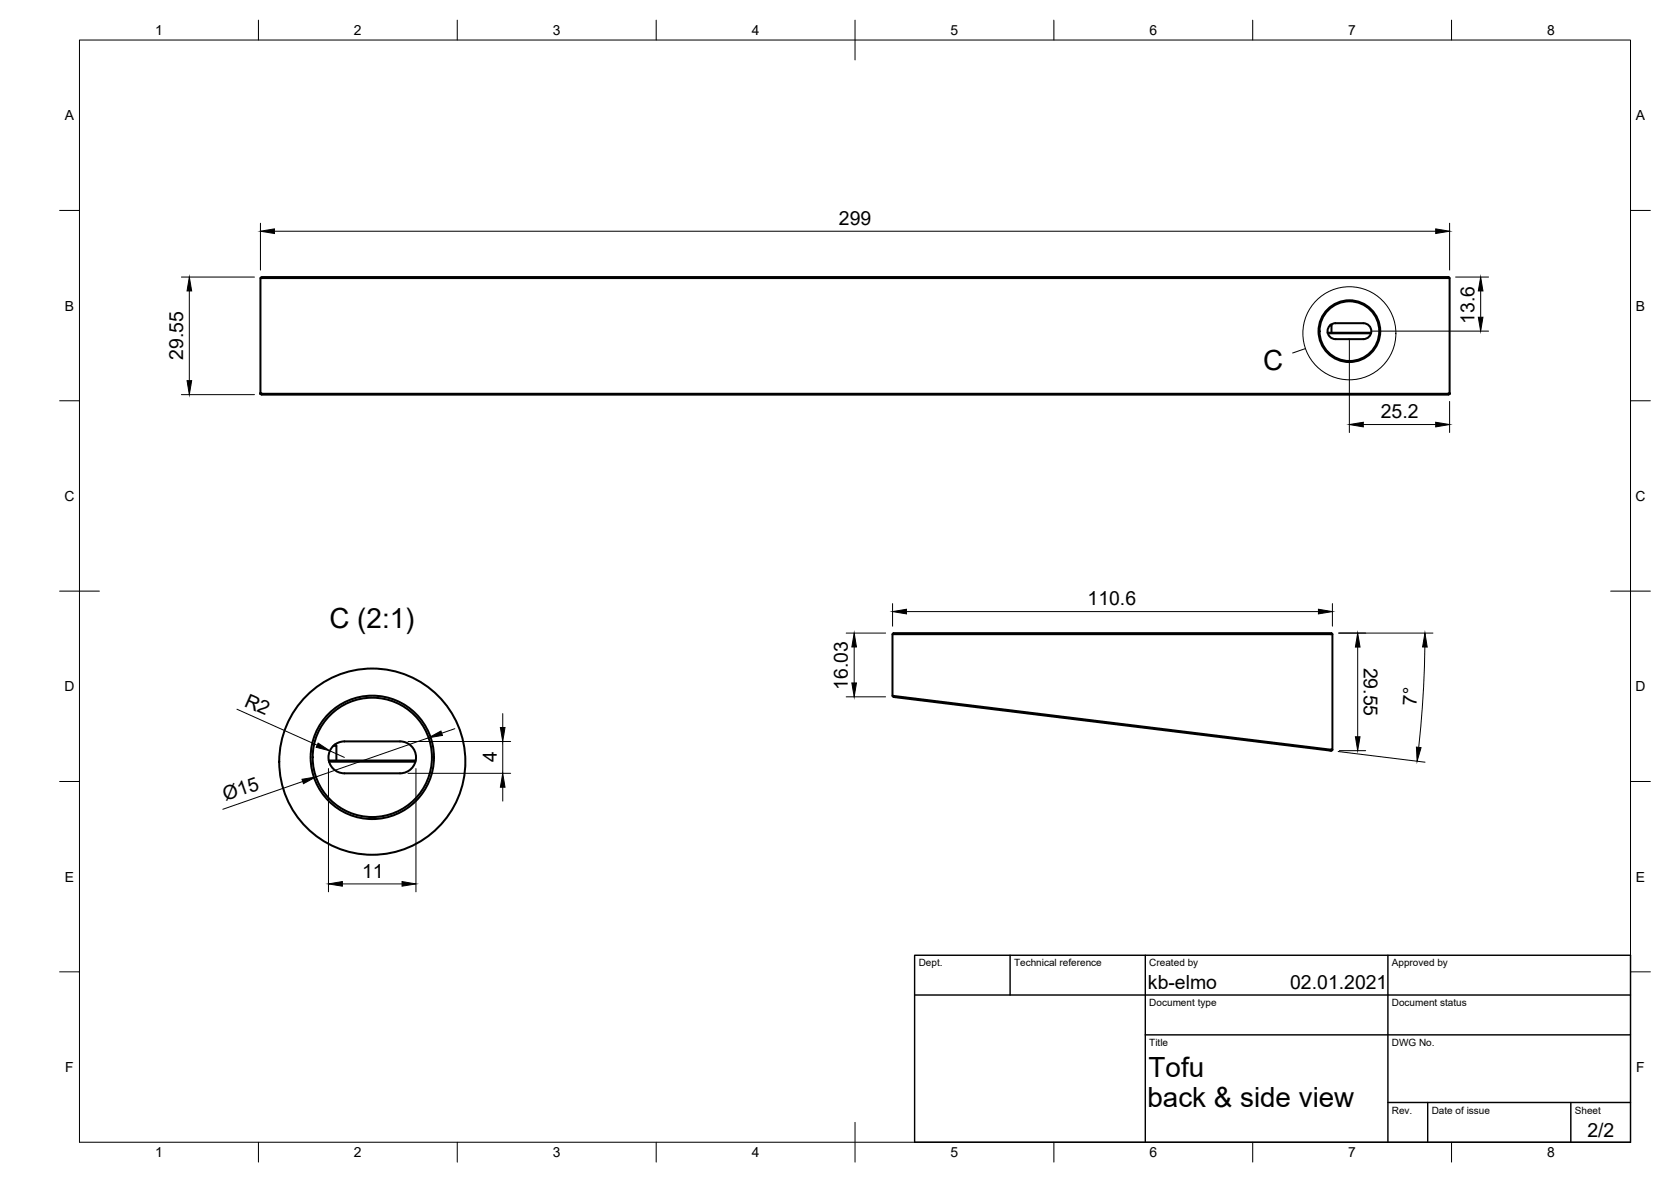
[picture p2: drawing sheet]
<svg xmlns="http://www.w3.org/2000/svg" width="420mm" height="297mm" viewBox="0 0 420 297" stroke-linecap="round" stroke-linejoin="round" font-family="sans-serif">
<!-- layer: Visible -->
<g fill="none" stroke="#000" stroke-width=".51">
<path d="M65.5 69.9l.2-.3h298.5l.3 .3zM65.5 69.9v29l.4 .1 298.5-.1h.1v-29M65.5 98.9l.3 .3h298.4l.3-.3M333.8 83.6h10.9M333.9 83.8h10.8M334.4 81.8l.9-.5 .5-.1h7a2 2 0 0 1 2 2 2 2 0 0 1-2 2h-7a2 2 0 0 1-1.8-1.2 2 2 0 0 1 .4-2.2zM334.4 81.8h.4M334.6 81.6l.2 .2v1.8M224.4 159.4l.3-.3h110.1l.2 .3zM224.4 159.4v15.5l110.6 13.6v-29.1M224.4 174.9l.5 .3 109.6 13.4 .5-.1M82.7 191.1h21.8"/>
<path d="M82.7 191.4h21.7M83.8 187.5a4 4 0 0 1 2.8-1.2h14a4 4 0 0 1 4 4 4 4 0 0 1-4 4h-14a4 4 0 0 1-3.7-2.4 4 4 0 0 1 .9-4.4zM83.8 187.4h.8M84.2 187.1l.4 .3v3.7"/>
<circle cx="339.3" cy="83.2" r="7.8"/>
<circle cx="339.3" cy="83.2" r="7.5"/>
<circle cx="93.6" cy="190.3" r="15.5"/>
<circle cx="93.6" cy="190.3" r="15"/>
<circle cx="93.6" cy="191.4" r="23.4"/>
</g>
<g fill="#000" stroke="#000" stroke-width=".25">
<circle cx="65.5" cy="98.9" r=".24"/>
<circle cx="364.5" cy="98.9" r=".24"/>
</g>
<!-- layer: Border -->
<g fill="none" stroke="#000" stroke-width=".25">
<path d="M20 10.1h390v276.9h-390zM65 5.1v5M115 5.1v5M165 5.1v5M215 5.1v10M265 5.1v5M315 5.1v5M365 5.1v5M15 52.9h5M410 52.9h5M15 100.7h5M410 100.7h5"/>
<path d="M15 148.6h10M405 148.6h10M15 196.4h5M410 196.4h5M15 244.2h5M410 244.2h5M65 287v5M115 287v5M165 287v5M215 282.1v9.9M265 287v5M315 287v5"/>
<path d="M365 287v5"/>
</g>
<!-- layer: TitleBlock -->
<path d="M230 240.1h180v46.9h-180zM230 250h180M254 240.1v9.9M288 240.1v46.9M349 240.1v46.9M288 260.1h122M349 277.1h61M359 277.1v9.9M395 277.1v9.9" fill="none" stroke="#000" stroke-width=".36"/>
<!-- layer: Dimensions -->
<g fill="none" stroke="#000" stroke-width=".25">
<path d="M65.5 56.1v11.8M69 58.1h292M364.5 56.1v11.8M45.6 69.6h18.4M47.6 73.1v22.6M366 69.6h8.3M372.3 73.1v6.6M45.6 99.2h18.4M339.3 85.2v23.5M344.8 83.2h29.5M342.8 106.7h18.2M364.5 100.9v7.8"/>
<path d="M212.8 159.1h9.9M224.4 151.7v5.7M227.9 153.7h103.6M335 151.7v5.7M336.5 159.1h23.8M59.6 178.2l20.2 9.1M126.4 179.3v3.5M212.8 175.1h9.9M214.8 162.6v9M341.4 162.6v22.6M358.3 162.6a254.6 254.6 0 0 1-1.6 25.2M76.1 196.4l-20.1 7"/>
<path d="M82.6 193.1v31M82.9 188.7l3.7 1.6M102.6 194.3h25.8M102.6 186.3h25.8M104.6 193.1v31M107.8 185.4l-28.4 9.8M114.4 183.1l-3.3 1.2M126.4 186.3v8M126.4 197.8v3.5M336.5 188.9l21.8 2.6M336.8 188.6h6.6M86.1 222.1h15"/>
</g>
<g fill="#000" stroke="#000" stroke-width=".25">
<path d="M65.5 58.1l3.5-.6v1.2zM361 57.5l3.5 .6-3.5 .6zM47.6 69.6l.6 3.5h-1.2zM371.7 79.7h1.2l-.6 3.5zM372.3 69.6l.6 3.5h-1.2zM47 95.7h1.2l-.6 3.5zM339.3 106.7l3.5-.6v1.2zM361 106.1l3.5 .6-3.5 .6zM224.4 153.7l3.5-.6v1.2zM331.5 153.1l3.5 .6-3.5 .6zM214.8 159.1l.5 3.5h-1.1zM214.2 171.6h1.1l-.5 3.5z"/>
<path d="M341.4 159.1l.6 3.5h-1.2zM358.3 159.1l.6 3.5h-1.2zM75.9 195.8l3.5-.6-3.1 1.7zM80 186.7l2.9 2-3.4-.9zM107.8 185.4l3.1-1.7 .4 1.1zM126.4 194.3l.6 3.5h-1.2zM125.8 182.8h1.2l-.6 3.5zM340.8 185.2h1.2l-.6 3.4zM356.2 187.8l1.1 .1-1 3.4zM82.6 222.1l3.5-.6v1.2zM101.1 221.5l3.5 .6-3.5 .6z"/>
</g>
<!-- layer: Annotations -->
<g fill="none" stroke="#000" stroke-width=".25">
<path d="M328.3 87.6l-3.3 1.1"/>
<circle cx="339.3" cy="83.8" r="11.7"/>
</g>
<g font-size="7">
<text x="317.6" y="92.9">C</text>
<text x="82.9" y="157.8">C (2:1)</text>
<text x="288.8" y="270.6">Tofu</text>
<text x="288.5" y="278.1">back &amp; side view</text>
</g>
<g font-size="4.9">
<text x="210.9" y="56.5">299</text>
<text x="370.7" y="81.3" transform="rotate(-90 370.7 81.3)">13.6</text>
<text x="46" y="90.5" transform="rotate(-90 46 90.5)">29.55</text>
<text x="347.2" y="105.1">25.2</text>
<text x="273.5" y="152.1">110.6</text>
<text x="342.9" y="167.8" transform="rotate(90 342.9 167.8)">29.55</text>
<text x="213.2" y="173.4" transform="rotate(-90 213.2 173.4)">16.03</text>
<text x="61.2" y="177.3" transform="rotate(24 61.2 177.3)">R2</text>
<text x="356.2" y="177.4" transform="rotate(-87 356.2 177.4)">7°</text>
<text x="124.9" y="191.6" transform="rotate(-90 124.9 191.6)">4</text>
<text x="56.7" y="201.4" transform="rotate(-19 56.7 201.4)">Ø15</text>
<text x="91.1" y="220.6">11</text>
<text x="288.6" y="248.5">kb-elmo</text>
<text x="324.4" y="248.6">02.01.2021</text>
<text x="399.1" y="285.8">2/2</text>
</g>
<g font-size="3.5">
<text x="39" y="8.8">1</text>
<text x="89" y="8.8">2</text>
<text x="139" y="8.8">3</text>
<text x="189" y="8.8">4</text>
<text x="239" y="8.8">5</text>
<text x="289" y="8.8">6</text>
<text x="339" y="8.8">7</text>
<text x="389" y="8.8">8</text>
<text x="16.3" y="30.2">A</text>
<text x="411.3" y="30.2">A</text>
<text x="16.3" y="78">B</text>
<text x="411.3" y="78">B</text>
<text x="16.2" y="125.9">C</text>
<text x="411.2" y="125.9">C</text>
<text x="16.2" y="173.7">D</text>
<text x="411.2" y="173.7">D</text>
<text x="16.3" y="221.6">E</text>
<text x="411.3" y="221.6">E</text>
<text x="16.4" y="269.4">F</text>
<text x="411.4" y="269.4">F</text>
<text x="39" y="290.8">1</text>
<text x="89" y="290.8">2</text>
<text x="139" y="290.8">3</text>
<text x="189" y="290.8">4</text>
<text x="239" y="290.8">5</text>
<text x="289" y="290.8">6</text>
<text x="339" y="290.8">7</text>
<text x="389" y="290.8">8</text>
</g>
<g font-size="2.5">
<text x="231" y="242.9">Dept.</text>
<text x="255" y="242.9">Technical reference</text>
<text x="289" y="242.9">Created by</text>
<text x="350" y="242.9">Approved by</text>
<text x="289" y="252.8">Document type</text>
<text x="350" y="252.8">Document status</text>
<text x="289" y="262.9">Title</text>
<text x="350" y="262.9">DWG No.</text>
<text x="350" y="279.9">Rev.</text>
<text x="360" y="279.9">Date of issue</text>
<text x="396" y="279.9">Sheet</text>
</g>
</svg>
